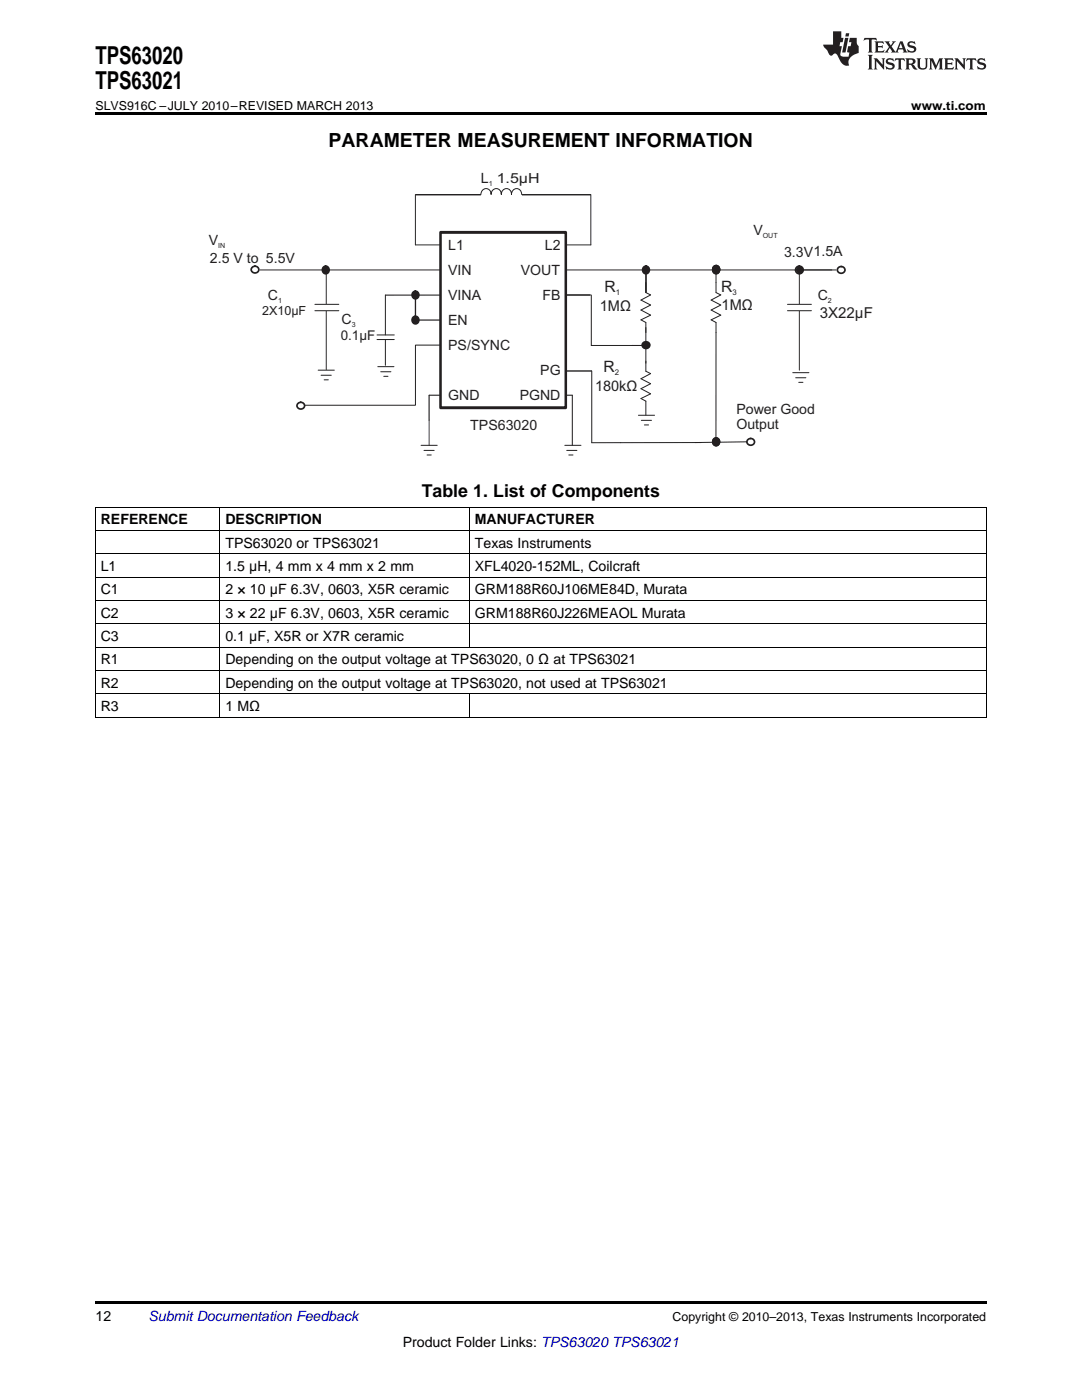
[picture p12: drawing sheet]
<svg xmlns="http://www.w3.org/2000/svg" width="216mm" height="279mm" viewBox="0 0 216 279" stroke-linecap="round" stroke-linejoin="round" font-family="sans-serif">
<path d="M19 259.7h177.8v.5h-177.8z" fill="#000"/>
<g fill="none" stroke="#000" stroke-width=".2">
<path d="M19 119.8h177.8M19 115.2h177.8M19 110.5h177.8M19 105.9h177.8M19 101.2h177.8M19.1 101.2v42M43.9 101.2v42M93.6 101.2v28M196.8 101.2v42M19 138.4h177.8M19 133.8h177.8M19 129.1h177.8"/>
<path d="M19 124.5h177.8M93.6 138.5v4.7M19 143.1h177.8"/>
</g>
<path d="M82.9 38.9h13M51.9 53.9h114.1M82.9 48.9h35M106.4 58.9h-29.5M112.9 58.9h4.9M82.9 63.9h20.6M85.6 78.9h28.6M104.3 68.9h-21.4v12h-22" fill="none" stroke="#231f20" stroke-width=".2"/>
<path d="M96 40.8l8.1-.1v2.1h-8.1z" fill-rule="evenodd" fill="#fff"/>
<path d="M98 38.7a1.02 1.02 0 0 0-1.1-1.1 1.02 1.02 0 0 0-.9 1.2M100 38.7a1.02 1.02 0 0 0-1-1.1 1.02 1.02 0 0 0-1 1.2M102.1 38.8a1.03 1.03 0 0 1 1-1.2 1.03 1.03 0 0 1 1 1.2M102.1 38.7a1.02 1.02 0 0 0-1.1-1.1 1.02 1.02 0 0 0-1 1.2" fill="none" stroke="#231f20" stroke-width=".2"/>
<path d="M87.9 46.4h25v35h-25z" fill-rule="evenodd" fill="#fff"/>
<path d="M87.9 46.4h25v35h-25z" fill="none" stroke="#231f20" stroke-width=".54"/>
<path d="M82.9 38.9v10M117.9 38.9v10M159.5 53.9v20M114.2 78.9v10" fill="none" stroke="#231f20" stroke-width=".2"/>
<circle cx="159.6" cy="53.9" r=".76" fill="#231f20"/>
<circle cx="159.5" cy="53.9" r=".76" fill="none" stroke="#231f20" stroke-width=".34"/>
<path d="M82.9 58.9v5M85.6 78.9v5" fill="none" stroke="#231f20" stroke-width=".2"/>
<circle cx="82.9" cy="63.8" r=".73" fill="#231f20"/>
<circle cx="82.9" cy="63.8" r=".73" fill="none" stroke="#231f20" stroke-width=".34"/>
<circle cx="82.9" cy="58.8" r=".73" fill="#231f20"/>
<circle cx="82.9" cy="58.8" r=".73" fill="none" stroke="#231f20" stroke-width=".34"/>
<g fill="#fff">
<path d="M74.2 64.2h1.9v5.9h-1.9z" fill-rule="evenodd"/>
<path d="M64.2 69.6h2.6v1.2h-2.6z" fill-rule="evenodd"/>
</g>
<path d="M65.1 53.8v20" fill="none" stroke="#231f20" stroke-width=".2"/>
<circle cx="65" cy="53.8" r=".73" fill="#231f20"/>
<circle cx="65" cy="53.8" r=".73" fill="none" stroke="#231f20" stroke-width=".34"/>
<path d="M75.6 66.8h1.9v1h-1.9z" fill-rule="evenodd" fill="#fff"/>
<path d="M104.2 38.9h13.7M75.2 66.8h3.5M75.2 67.8h3.5" fill="none" stroke="#231f20" stroke-width=".2"/>
<path d="M158.2 60.7h2.6v1.3h-2.6z" fill-rule="evenodd" fill="#fff"/>
<path d="M157.1 60.7h4.8M157.1 62h4.8" fill="none" stroke="#231f20" stroke-width=".2"/>
<path d="M127.9 58.3h2v6.1h-2z" fill-rule="evenodd" fill="#fff"/>
<path d="M128.9 56.4v2l.9 .5-1.9 1 1.9 1-1.9 1 1.9 1-1.9 .9 1 .6v2" fill="none" stroke="#231f20" stroke-width=".2"/>
<circle cx="128.9" cy="53.8" r=".73" fill="#231f20"/>
<circle cx="128.9" cy="53.8" r=".73" fill="none" stroke="#231f20" stroke-width=".34"/>
<path d="M128.9 53.9v4.5" fill="none" stroke="#231f20" stroke-width=".2"/>
<circle cx="128.9" cy="68.9" r=".71" fill="#231f20"/>
<circle cx="128.9" cy="68.9" r=".71" fill="none" stroke="#231f20" stroke-width=".34"/>
<path d="M112.9 74h5.2" fill="none" stroke="#231f20" stroke-width=".2"/>
<path d="M62.9 60.7h2.6v1.3h-2.6z" fill-rule="evenodd" fill="#fff"/>
<path d="M76.9 58.9v7.9M62.8 60.7h4.8M62.8 62h4.8M76.9 67.8v5.1" fill="none" stroke="#231f20" stroke-width=".2"/>
<g fill="#fff">
<path d="M127.9 71.3h2v6.1h-2z" fill-rule="evenodd"/>
<path d="M127.9 74h2v6.1h-2z" fill-rule="evenodd"/>
</g>
<path d="M118 58.9v10h9.9M118.1 74v14.4M128.9 65.4v8.7l.9 .5-1.9 1 1.9 1-1.9 1 1.9 1-1.9 .9 1 .6v2.7M139.9 88.3h-16" fill="none" stroke="#231f20" stroke-width=".2"/>
<path d="M141.9 58.3h2v6.1h-2z" fill-rule="evenodd" fill="#fff"/>
<path d="M142.9 53.9v4.5l.9 .5-1.9 1 1.9 1-1.9 1 1.9 1-1.9 .9 1 .6v23.9" fill="none" stroke="#231f20" stroke-width=".2"/>
<circle cx="142.9" cy="88.1" r=".73" fill="none" stroke="#231f20" stroke-width=".34"/>
<circle cx="142.9" cy="88.1" r=".73" fill="#231f20"/>
<g fill="none" stroke="#231f20" stroke-width=".34">
<circle cx="142.9" cy="53.7" r=".73"/>
<circle cx="142.9" cy="53.8" r=".73"/>
<circle cx="142.9" cy="88.1" r=".73"/>
</g>
<path d="M149 88.2l-10.3 .1" fill="none" stroke="#231f20" stroke-width=".2"/>
<circle cx="142.9" cy="53.7" r=".73" fill="#231f20"/>
<g fill="none" stroke="#231f20" stroke-width=".34">
<circle cx="50.9" cy="53.8" r=".71"/>
<circle cx="142.9" cy="53.7" r=".73"/>
<circle cx="167.9" cy="53.9" r=".71"/>
<circle cx="60" cy="81" r=".71"/>
<circle cx="149.8" cy="88.2" r=".71"/>
</g>
<g fill="none" stroke="#231f20" stroke-width=".2">
<path d="M159.5 53.9h7.3M63.5 73.9h3.2M64.1 74.9h2M64.7 75.8h.8M75.4 73.2h3.2M76 74.2h2M76.6 75.1h.8M126.2 68.9h2.7M128.2 68.9h.7M158.2 74.4h3.2M158.8 75.4h2M159.4 76.3h.8"/>
<path d="M84 88.9h3.2M84.6 89.9h2M85.2 90.8h.8M112.7 88.9h3.2M113.1 89.9h2M113.5 90.8h.8M123.9 88.3l-5.8 .1M127.4 82.9h3.2M128 83.9h2M128.6 84.8h.8"/>
</g>
<path d="M85.6 83.9v5" fill="none" stroke="#231f20" stroke-width=".21"/>
<path d="M19 22.5h177.8v.5h-177.8z" fill="#000"/>
<g fill="#231f20">
<path d="M172.5 7.6l-.1 .5 .4-.2h.6v.1v2.1l-.2 .4h.9l-.2-.4v-2.1l.1-.1h.5l.5 .2-.2-.5zM174.5 8.3l.2 .3v1.5l-.2 .4h1.8l.2-.6a1.04 1.04 0 0 1-1.3 .2v-.7h.6l.3 .2v-.6l-.3 .2h-.6v-.6l.8-.1 .4 .3-.2-.5zM176.5 8.3l.9 1.1-.9 1.1h.8l-.2-.2 .4-.7 .5 .7-.2 .2h1.5l-.2-.2 .2-.4h.9l.1 .4-.2 .2h1l-.3-.3-.7-1.9h-.5l-.9 2-.8-1 .9-1h-.8l.1 .3-.4 .5-.3-.6 .1-.2zM179.7 8.6l.4 1h-.7zM181.3 8.4a.63 .63 0 0 0-.2 .7 .63 .63 0 0 0 .6 .4l.6 .2 .1 .2a.75 .75 0 0 1-.7 .4 .75 .75 0 0 1-.6-.5l.1 .7 .1-.1a1.11 1.11 0 0 0 1.5-.6 1.13 1.13 0 0 0-1.2-.8l-.1-.4a1.04 1.04 0 0 1 1.2 .2l-.2-.5-.2 .1-.4-.2zM173.2 10.9l.2 .4v2.2l-.2 .4h1l-.3-.4v-2.2l.3-.4zM174.3 11.6l.3 .4v1.5l-.3 .4h.8l-.2-.4v-1.3l1.5 1.7v-1.9l.2-.4h-.7l.2 .4v.9l-1.1-1.3zM177 11.8a.62 .62 0 0 0-.2 .7 .62 .62 0 0 0 .6 .4l.6 .1 .1 .3a.76 .76 0 0 1-.7 .3 .76 .76 0 0 1-.7-.4l.2 .7 .1-.1a1.11 1.11 0 0 0 1.5-.6 1.13 1.13 0 0 0-1.2-.8l-.1-.4a1.04 1.04 0 0 1 1.2 .2l-.2-.6-.2 .1-.5-.1zM178.7 11.6l-.2 .6a.61 .61 0 0 1 .8-.3v1.6l-.2 .4h.9l-.2-.4v-1.6a.63 .63 0 0 1 .7 .3l-.1-.6zM180.6 11.6l.3 .4v1.5l-.3 .4h1l-.2-.2-.1-.8 .6 .2a.76 .76 0 0 0 1.2 .7l-1-1a.58 .58 0 0 0 .6-.5 .58 .58 0 0 0-.5-.6zM181.4 11.9h.1a.45 .45 0 0 1 .5 .1 .45 .45 0 0 1 .1 .5l-.8 .2zM182.9 11.6l.2 .2a2.17 2.17 0 0 0 .3 1.9 .99 .99 0 0 0 1.6-.6v-1.1l.2-.4h-.7l.2 .2a1.92 1.92 0 0 1-.2 1.8 .6 .6 0 0 1-.9-.5v-1.1l.2-.4zM185.4 11.6l.2 .4v1.5l-.2 .4h.7l-.2-.4v-1.4l.8 1.8 .8-1.8v1.4l-.2 .4h.9l-.2-.4v-1.5l.2-.4h-.8l-.6 1.5-.6-1.5zM188.4 11.6l.2 .4v1.5l-.2 .4h1.8l.1-.6a1.04 1.04 0 0 1-1.2 .1v-.6h.5l.4 .2v-.6l-.4 .2h-.5v-.7h.8l.3 .3-.1-.6zM190.5 11.6l.2 .4v1.5l-.2 .4h.7l-.2-.4v-1.3l1.5 1.7v-1.9l.2-.4h-.7l.2 .4v.9l-1.1-1.3zM192.9 11.6l-.1 .6a.61 .61 0 0 1 .7-.3l.1 1.6-.3 .4h1l-.3-.4 .1-1.6a.63 .63 0 0 1 .7 .3l-.1-.6zM195.2 11.8a.62 .62 0 0 0-.2 .7 .62 .62 0 0 0 .6 .4l.6 .1 .1 .3a.76 .76 0 0 1-.7 .3 .76 .76 0 0 1-.6-.4l.1 .7 .1-.1a1.11 1.11 0 0 0 1.6-.6 1.13 1.13 0 0 0-1.3-.8l-.1-.4a1.04 1.04 0 0 1 1.2 .2l-.1-.6-.2 .1-.5-.1z"/>
<path d="M166.2 6.3v2.6h-1.9v.4l.8 .9a.91 .91 0 0 0 1 .8 .56 .56 0 0 1 .5-.3 .56 .56 0 0 1 .5 .3l.4 .8a1.53 1.53 0 0 0 1.9 1.2 1.54 1.54 0 0 1 1-2.1l.9-.3v-1.4a1.52 1.52 0 0 1-.4-1.6h-1.3l-.2 .8h.5l-.2 .8h-.5l-.1 1v.2l.4 .1-.2 .8a1.93 1.93 0 0 1-1.6-.3l.3-1.8h-.5l.2-.8h.4l.2-.8h-.4v-1.3zM168.6 7.6l-.6 2.9h.7l.6-2.9zM168.8 6.6l-.1 .7h.6l.2-.7z"/>
</g>
<g font-size="4.9">
<text x="19" y="12.8">TPS63020</text>
<text x="19" y="17.8">TPS63021</text>
</g>
<text font-size="3.9" x="65.6" y="29.3">PARAMETER MEASUREMENT INFORMATION</text>
<text font-size="3.5" x="84.2" y="99.1">Table 1. List of Components</text>
<g font-size="3.1" fill="#231f20">
<text x="120.6" y="58.2">R</text>
<text x="143.9" y="58.2">R</text>
<text x="120.4" y="74.2">R</text>
</g>
<g font-size="3" fill="#231f20">
<text x="119.7" y="62">1MΩ</text>
<text x="144" y="61.9">1MΩ</text>
<text x="163.6" y="63.4">3X22µF</text>
</g>
<text font-size="2.9" fill="#231f20" x="118.7" y="78">180kΩ</text>
<g font-size="2.8" fill="#231f20">
<text x="96" y="36.6">L 1.5µH</text>
<text x="150.3" y="47">V</text>
<text x="41.7" y="48.9">V</text>
<text x="41.9" y="52.6">2.5 V to 5.5V</text>
<text x="89.4" y="49.9">L1</text>
<text x="108.7" y="49.9">L2</text>
<text x="156.5" y="51.2">3.3V1.5A</text>
<text x="53.5" y="59.9">C</text>
<text x="89.4" y="54.9">VIN</text>
<text x="89.4" y="59.9">VINA</text>
<text x="103.9" y="54.9">VOUT</text>
<text x="108.2" y="59.9">FB</text>
<text x="163.2" y="59.9">C</text>
<text x="68.2" y="64.6">C</text>
<text x="89.4" y="64.9">EN</text>
<text x="89.4" y="69.9">PS/SYNC</text>
<text x="107.8" y="74.9">PG</text>
<text x="89.4" y="79.9">GND</text>
<text x="103.7" y="79.9">PGND</text>
<text x="146.9" y="82.6">Power Good</text>
<text x="93.8" y="85.9">TPS63020</text>
<text x="146.9" y="85.7">Output</text>
</g>
<g font-size="2.8">
<text x="20.1" y="104.6">REFERENCE</text>
<text x="45" y="104.6">DESCRIPTION</text>
<text x="94.8" y="104.6">MANUFACTURER</text>
<text x="20.1" y="113.9">L1</text>
<text x="45" y="109.3">TPS63020 or TPS63021</text>
<text x="45" y="113.9">1.5 μH, 4 mm x 4 mm x 2 mm</text>
<text x="94.8" y="109.3">Texas Instruments</text>
<text x="94.8" y="113.9">XFL4020-152ML, Coilcraft</text>
<text x="20.1" y="118.6">C1</text>
<text x="45" y="118.6">2 × 10 μF 6.3V, 0603, X5R ceramic</text>
<text x="94.8" y="118.6">GRM188R60J106ME84D, Murata</text>
<text x="20.1" y="123.3">C2</text>
<text x="45" y="123.3">3 × 22 μF 6.3V, 0603, X5R ceramic</text>
<text x="94.8" y="123.3">GRM188R60J226MEAOL Murata</text>
<text x="20.1" y="127.9">C3</text>
<text x="45" y="127.9">0.1 μF, X5R or X7R ceramic</text>
<text x="20.1" y="132.6">R1</text>
<text x="20.1" y="137.2">R2</text>
<text x="45" y="132.6">Depending on the output voltage at TPS63020, 0 Ω at TPS63021</text>
<text x="45" y="137.2">Depending on the output voltage at TPS63020, not used at TPS63021</text>
<text x="20.1" y="141.9">R3</text>
<text x="45" y="141.9">1 MΩ</text>
<text x="19" y="263.6">12</text>
<text x="80.4" y="268.9">Product Folder Links: TPS63020 TPS63021</text>
</g>
<text font-size="2.8" fill="#0000c8" x="29.6" y="263.6">Submit Documentation Feedback</text>
<text font-size="2.7" fill="#231f20" x="68" y="67.8">0.1µF</text>
<g font-size="2.5">
<text x="19" y="21.9">SLVS916C –JULY 2010–REVISED MARCH 2013</text>
<text x="181.8" y="21.9">www.ti.com</text>
<text x="134.2" y="263.6">Copyright © 2010–2013, Texas Instruments Incorporated</text>
</g>
<text font-size="2.5" fill="#231f20" x="52.3" y="63">2X10µF</text>
<g font-size="1.6" fill="#231f20">
<text x="122.9" y="58.8">1</text>
<text x="146.2" y="58.8">3</text>
<text x="122.7" y="74.8">2</text>
</g>
<g font-size="1.4" fill="#231f20">
<text x="97.5" y="37.1">1</text>
<text x="152.2" y="47.5">OUT</text>
<text x="43.5" y="49.4">IN</text>
<text x="55.5" y="60.4">1</text>
<text x="70.2" y="65.2">3</text>
<text x="165.2" y="60.4">2</text>
</g>
</svg>
